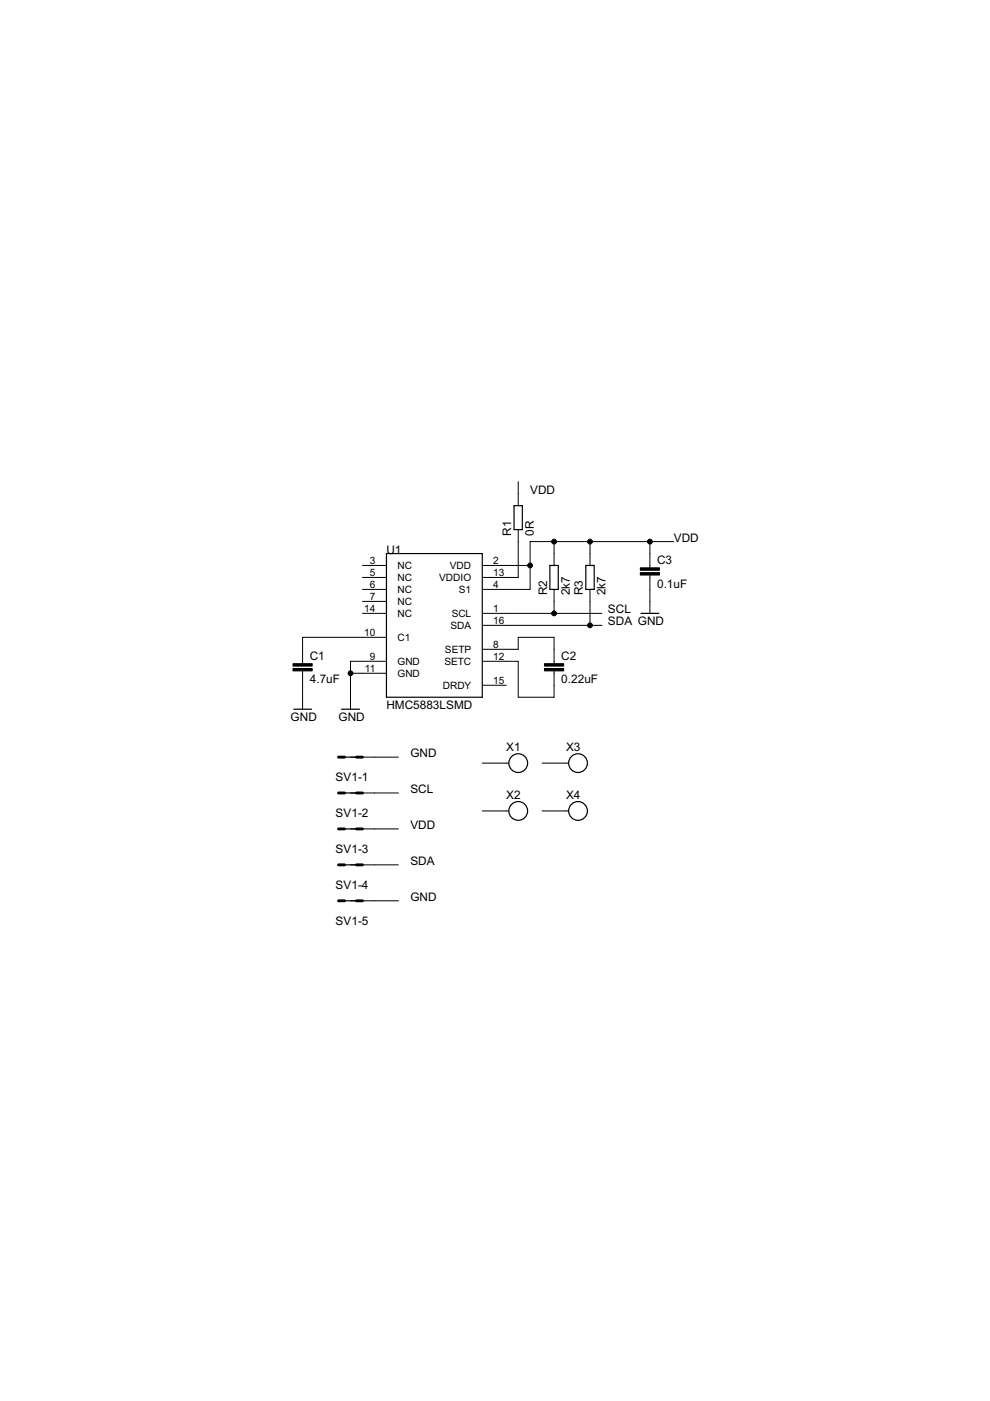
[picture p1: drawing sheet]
<svg xmlns="http://www.w3.org/2000/svg" width="210mm" height="297mm" viewBox="0 0 210 297" stroke-linecap="round" stroke-linejoin="round" font-family="sans-serif">
<g fill="none" stroke="#000" stroke-width=".25">
<path d="M81.9 117.4h20.4v30.4h-20.4zM109 107.2h1.7v5.1h-1.7zM116.6 119.9h1.8v5.1h-1.8zM124.2 119.9h1.8v5.1h-1.8zM135.9 130h3.8M62.3 150.4h3.8M72.4 150.4h3.8M71.8 160.5h5.1M71.8 168.1h5.1M71.8 175.7h5.1M71.8 183.4h5.1M71.8 191h5.1"/>
<circle cx="109.9" cy="171.9" r="1.99"/>
<circle cx="109.9" cy="161.8" r="1.99"/>
<circle cx="122.6" cy="171.9" r="1.99"/>
<circle cx="122.6" cy="161.8" r="1.99"/>
</g>
<g fill="none" stroke="#000" stroke-width=".21">
<path d="M76.9 119.9h5M102.3 119.9h10.1M109.9 112.3v10.1h-7.6M109.9 102.1v5.1M117.5 114.8v5.1M125.1 114.8v5.1M137.8 114.8v5.6M142.9 114.8h-30.5v10.2h-10.1M76.9 130h5M76.9 125h5M76.9 122.4h5M76.9 127.5h5"/>
<path d="M81.9 135.1h-17.7v5.6M102.3 130h25.3M102.3 137.7h7.6v-2.6h7.6v5.6M102.3 132.6h25.3M117.5 125v5M125.1 125v7.6M137.8 121.9v8.1M64.2 142.2v8.2M74.3 142.7h7.6M81.9 140.2h-7.6v10.2M102.3 140.2h7.6v7.6h7.6v-5.6M102.3 145.3h5"/>
<path d="M74.3 160.5h10.2M74.3 168.1h10.2M74.3 175.7h10.2M102.3 161.8h5.5M102.3 171.9h5.5M114.9 161.8h5.6M114.9 171.9h5.6M74.3 183.4h10.2M74.3 191h10.2"/>
</g>
<path d="M135.8 121.4h4v.5h-4zM135.8 120.4h4v.5h-4zM62.1 141.7h4.1v.5h-4.1zM62.1 140.7h4.1v.5h-4.1zM115.4 141.7h4.1v.5h-4.1zM115.4 140.7h4.1v.5h-4.1z" fill="#000" stroke="#000" stroke-width=".21"/>
<path d="M71.8 160.5h1.2M71.8 168.1h1.2M71.8 175.7h1.2M75.6 160.5h1.3M75.6 168.1h1.3M75.6 175.7h1.3M71.8 183.4h1.2M71.8 191h1.2M75.6 183.4h1.3M75.6 191h1.3" fill="none" stroke="#000" stroke-width=".61"/>
<g fill="#000" stroke="#000" stroke-width=".21">
<circle cx="112.4" cy="119.9" r=".51"/>
<circle cx="117.5" cy="114.8" r=".51"/>
<circle cx="125.1" cy="114.8" r=".51"/>
<circle cx="137.8" cy="114.8" r=".51"/>
<circle cx="117.5" cy="130" r=".51"/>
<circle cx="125.1" cy="132.6" r=".51"/>
<circle cx="74.3" cy="142.7" r=".51"/>
</g>
<g font-size="2.8">
<text x="112.4" y="104.7">VDD</text>
<text x="108.4" y="113.6" transform="rotate(-90 108.4 113.6)">R1</text>
<text x="113.2" y="113.6" transform="rotate(-90 113.2 113.6)">0R</text>
<text x="81.9" y="117.4">U1</text>
<text x="139.3" y="119.5">C3</text>
<text x="142.9" y="114.8">VDD</text>
<text x="139.3" y="124.6">0.1uF</text>
<text x="116" y="126.2" transform="rotate(-90 116 126.2)">R2</text>
<text x="120.8" y="126.2" transform="rotate(-90 120.8 126.2)">2k7</text>
<text x="123.6" y="126.2" transform="rotate(-90 123.6 126.2)">R3</text>
<text x="128.4" y="126.2" transform="rotate(-90 128.4 126.2)">2k7</text>
<text x="128.9" y="130.1">SCL</text>
<text x="128.9" y="132.6">SDA GND</text>
<text x="65.7" y="139.8">C1</text>
<text x="119" y="139.8">C2</text>
<text x="65.7" y="144.9">4.7uF</text>
<text x="119" y="144.9">0.22uF</text>
<text x="61.6" y="152.9">GND</text>
<text x="71.8" y="152.9">GND</text>
<text x="81.9" y="150.4">HMC5883LSMD</text>
<text x="87" y="160.5">GND</text>
<text x="107.3" y="159.3">X1</text>
<text x="120" y="159.3">X3</text>
<text x="71.2" y="165.6">SV1-1</text>
<text x="71.2" y="173.2">SV1-2</text>
<text x="87" y="168.1">SCL</text>
<text x="107.3" y="169.4">X2</text>
<text x="120" y="169.4">X4</text>
<text x="87" y="175.8">VDD</text>
<text x="71.2" y="180.8">SV1-3</text>
<text x="87" y="183.4">SDA</text>
<text x="71.2" y="188.4">SV1-4</text>
<text x="87" y="191">GND</text>
<text x="71.2" y="196.1">SV1-5</text>
</g>
<g font-size="2.4">
<text x="78.4" y="119.5">3</text>
<text x="104.6" y="119.5">2</text>
<text x="78.4" y="122.1">5</text>
<text x="78.4" y="124.6">6</text>
<text x="84.3" y="120.7">NC</text>
<text x="84.3" y="123.2">NC</text>
<text x="84.3" y="125.7">NC</text>
<text x="93.1" y="123.2">VDDIO</text>
<text x="95.4" y="120.7">VDD</text>
<text x="97.3" y="125.7">S1</text>
<text x="104.6" y="124.6">4</text>
<text x="104.6" y="122.1">13</text>
<text x="77.2" y="129.7">14</text>
<text x="78.4" y="127.2">7</text>
<text x="84.3" y="128.3">NC</text>
<text x="84.3" y="130.8">NC</text>
<text x="95.8" y="130.8">SCL</text>
<text x="104.6" y="129.7">1</text>
<text x="77.2" y="134.8">10</text>
<text x="84.3" y="135.9">C1</text>
<text x="95.5" y="133.4">SDA</text>
<text x="104.6" y="137.3">8</text>
<text x="104.6" y="132.2">16</text>
<text x="77.4" y="142.4">11</text>
<text x="78.4" y="139.9">9</text>
<text x="84.3" y="141">GND</text>
<text x="84.3" y="143.5">GND</text>
<text x="94.2" y="141">SETC</text>
<text x="94.3" y="138.4">SETP</text>
<text x="104.6" y="139.9">12</text>
<text x="93.9" y="146">DRDY</text>
<text x="104.6" y="144.9">15</text>
</g>
</svg>
